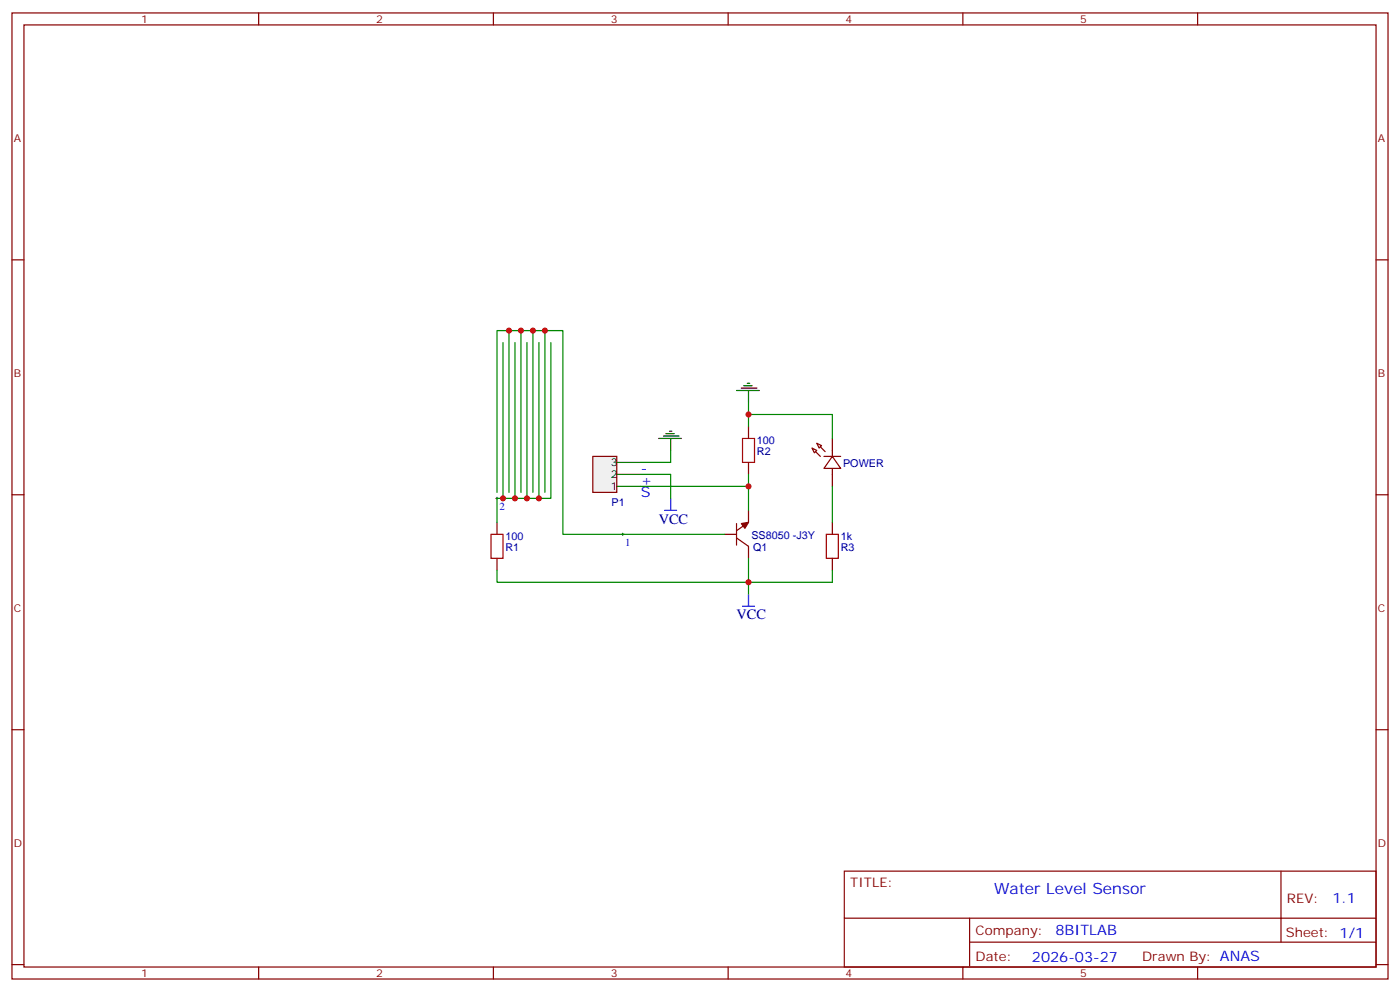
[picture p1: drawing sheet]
<svg xmlns="http://www.w3.org/2000/svg" width="412mm" height="292mm" viewBox="0 0 412 292" stroke-linecap="round" stroke-linejoin="round" font-family="sans-serif">
<path d="M213.4 157.3h3.6M217 158.3l3.5 2.5v3.5M217 154.1v6.3M220.5 150.2v3.5l-3.5 2.5" fill="none" stroke="#870000" stroke-width=".35"/>
<path d="M218.4 154.1l2.1-.4-1.1 1.8z" fill="#870000" stroke="#870000" stroke-width=".35"/>
<path d="M174.6 134.3h7.1v10.6h-7.1z" fill="#f0f0f0" stroke="#870000" stroke-width=".35"/>
<g fill="none" stroke="#000" stroke-width=".35">
<path d="M217 114.9h6.7M218.4 114.2h4.6M219.1 113.5h2.4M220.1 112.8h.7M220.5 114.9v3.6M181.7 136.1h7M181.7 139.6h7M194 129h6.7M195.4 128.3h4.6M196.1 127.6h2.5M197.2 126.9h.7M197.6 129v3.6"/>
<path d="M181.7 143.2h7"/>
</g>
<g fill="none" stroke="#870000" stroke-width=".35">
<path d="M3.5 3.8h405.4v284.3h-405.4zM7.1 7.3h398.2v277.3h-398.2zM76.2 3.8v3.5M145.3 3.8v3.5M214.5 3.8v3.5M283.6 3.8v3.5M352.8 3.8v3.5M3.5 76.5h3.6M405.3 76.5h3.6M220.5 125.5v3.5M220.5 136.1v3.5M239.2 131.9l1.4 .7-.7 .7z"/>
<path d="M240.6 130.5l1.4 .7-.7 .7zM242.7 134.3h4.9M245.2 134.3l2.4 3.6h-4.9zM245.2 129v5.3M245.2 137.9v5.3M3.5 145.6h3.6M146.4 153.7v3.6M245.2 153.7v3.6M405.3 145.6h3.6M146.4 164.3v3.6M245.2 164.3v3.6M3.5 214.8h3.6"/>
<path d="M405.3 214.8h3.6M248.7 256.4h156.6v28.2h-156.6zM377.3 256.4v20.9M248.7 270.2h156.5M285.6 277.3h119.6M285.6 270.2v14.2M3.5 283.9h3.6M76.2 284.6v3.5M145.3 284.6v3.5M214.5 284.6v3.5M283.6 284.6v3.5M352.8 284.6v3.5"/>
<path d="M405.3 283.9h3.6"/>
</g>
<g fill="#870000" stroke="#870000" stroke-width=".35">
<path d="M241.7 131.5l1.4 1.4z"/>
<path d="M240.2 132.9l1.5 1.4z"/>
</g>
<path d="M218.7 129h3.5v7.1h-3.5zM144.6 157.3h3.6v7h-3.6zM243.4 157.3h3.5v7h-3.5z" fill="none" stroke="#a10000" stroke-width=".35"/>
<path d="M146 146.7h.8M146.4 146.3v.7M183.1 157.3h.7M183.4 156.9v.7" fill="none" stroke="#000" stroke-width=".29"/>
<path d="M195.8 150.2h3.5M197.6 146.7v3.5M218.7 178.4h3.5M220.5 174.9v3.5" fill="none" stroke="#00f" stroke-width=".35"/>
<g fill="none" stroke="#008700" stroke-width=".35">
<path d="M149.9 97.3v47.6M153.5 97.3v47.6M157 97.3v47.6M160.5 97.3v47.6M148.2 100.8v45.9M151.7 100.8v45.9M155.2 100.8v45.9M158.7 100.8v45.9M162.3 100.8v45.9h-15.9v7M220.5 118.5v7M188.7 139.6h8.9v7.1M197.6 132.6v3.5h-8.9"/>
<path d="M220.5 122h24.7v7M220.5 139.6v10.6M146.4 144.9v-47.6h19.4v60h47.6M188.7 143.2h31.8M245.2 143.2v10.5M146.4 167.9v3.5h98.8v-3.5M220.5 164.3v10.6"/>
</g>
<g fill="#c00">
<circle cx="220.5" cy="143.2" r=".88"/>
<circle cx="153.5" cy="97.3" r=".88"/>
<circle cx="220.5" cy="171.4" r=".88"/>
<circle cx="149.9" cy="97.3" r=".88"/>
<circle cx="160.5" cy="97.3" r=".88"/>
<circle cx="151.7" cy="146.7" r=".88"/>
<circle cx="155.2" cy="146.7" r=".88"/>
<circle cx="158.8" cy="146.7" r=".88"/>
<circle cx="148.2" cy="146.7" r=".88"/>
<circle cx="157" cy="97.3" r=".88"/>
<circle cx="220.5" cy="122" r=".88"/>
</g>
<text font-size="4.6" fill="#00f" x="292.8" y="263.1">Water Level Sensor</text>
<g font-size="4.2" fill="#00f">
<text x="188.7" y="142.8">+</text>
<text x="188.7" y="139.3">-</text>
<text x="188.7" y="146.3">S</text>
<text x="392.5" y="265.7">1.1</text>
<text x="310.9" y="275.2">8BITLAB</text>
<text x="304" y="283">2026-03-27</text>
</g>
<g font-size="4.2" fill="#000080">
<text x="194" y="154.1">VCC</text>
<text x="217" y="182.3">VCC</text>
</g>
<g font-size="3.9" fill="#800">
<text x="250.5" y="261">TITLE:</text>
<text x="379.1" y="265.7">REV:</text>
<text x="287.4" y="275.2">Company:</text>
<text x="378.7" y="275.8">Sheet: 1/1</text>
<text x="287.4" y="282.9">Date:</text>
<text x="336.4" y="282.9">Drawn By: ANAS</text>
</g>
<g font-size="3.2" fill="#800">
<text x="41.6" y="6.8">1</text>
<text x="110.8" y="6.8">2</text>
<text x="179.9" y="6.8">3</text>
<text x="249.1" y="6.8">4</text>
<text x="318.2" y="6.8">5</text>
<text x="4.1" y="41.9">A</text>
<text x="405.9" y="41.9">A</text>
<text x="4.1" y="111.1">B</text>
<text x="405.9" y="111.1">B</text>
<text x="4.1" y="180.2">C</text>
<text x="405.9" y="180.2">C</text>
<text x="4.1" y="249.3">D</text>
<text x="405.9" y="249.3">D</text>
<text x="41.6" y="287.6">1</text>
<text x="110.8" y="287.6">2</text>
<text x="179.9" y="287.6">3</text>
<text x="249.1" y="287.6">4</text>
<text x="318.2" y="287.6">5</text>
</g>
<g font-size="3.2" fill="#000080">
<text x="223" y="130.7">100</text>
<text x="223" y="133.9">R2</text>
<text x="248.4" y="137.4">POWER</text>
<text x="180.2" y="148.9">P1</text>
<text x="148.9" y="158.9">100</text>
<text x="221.4" y="158.6">SS8050 -J3Y</text>
<text x="247.6" y="159">1k</text>
<text x="148.9" y="162.2">R1</text>
<text x="221.8" y="162.2">Q1</text>
<text x="247.6" y="162.1">R3</text>
</g>
<g font-size="3.2">
<text x="179.9" y="137.2">3</text>
<text x="179.9" y="140.7">2</text>
<text x="179.9" y="144.2">1</text>
</g>
<g font-size="3.2" fill="#00f">
<text x="147.1" y="150">2</text>
<text x="184.1" y="160.6">1</text>
</g>
</svg>
